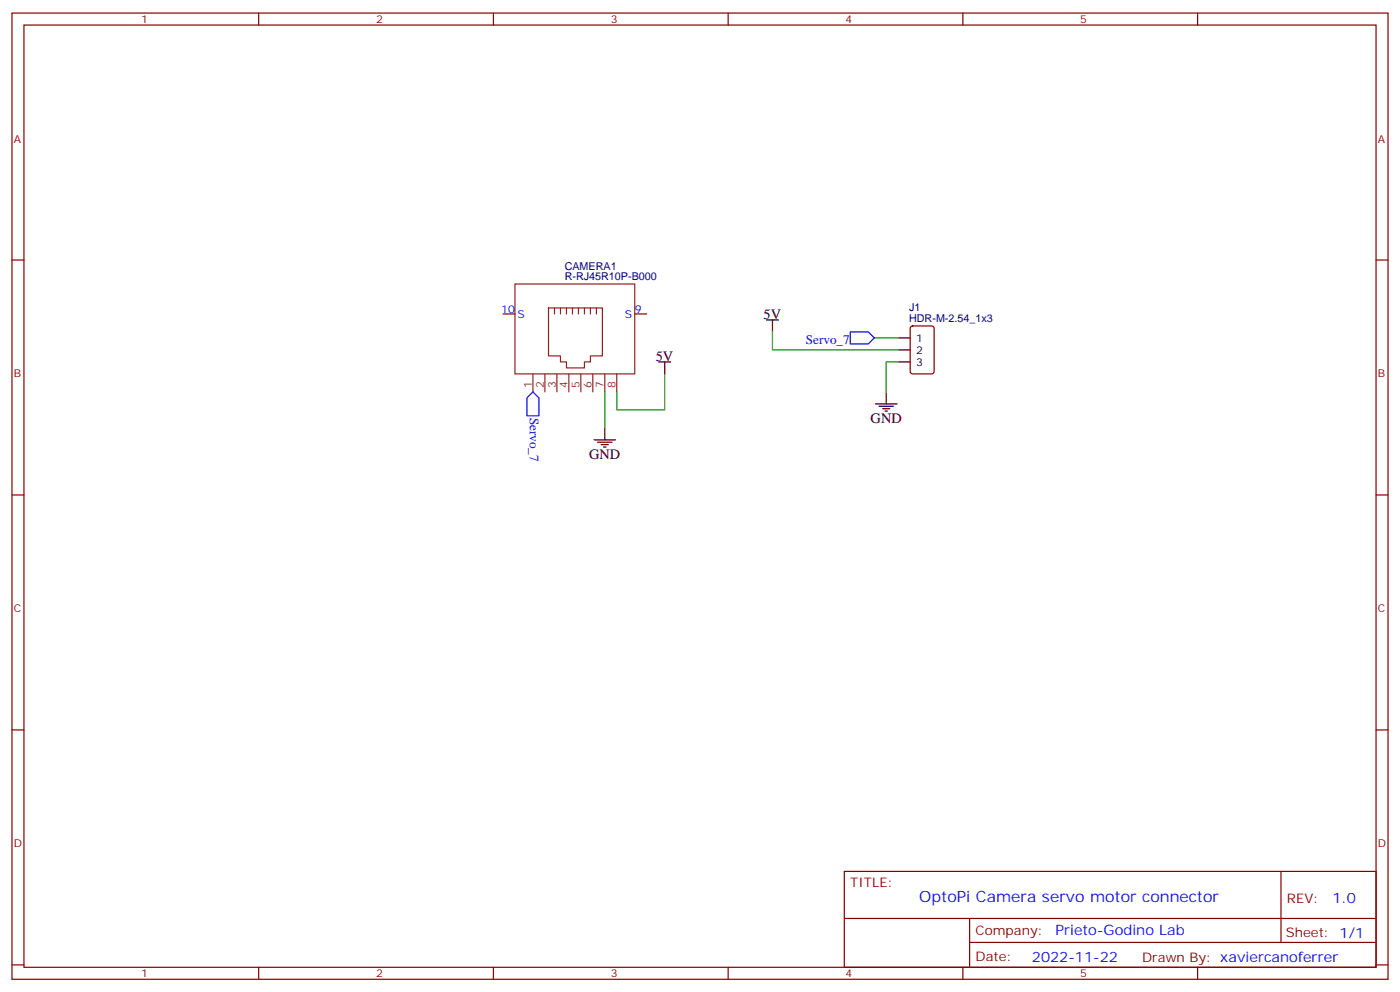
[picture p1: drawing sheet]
<svg xmlns="http://www.w3.org/2000/svg" width="412mm" height="292mm" viewBox="0 0 412 292" stroke-linecap="round" stroke-linejoin="round" font-family="sans-serif">
<g fill="none" stroke="#870000" stroke-width=".35">
<path d="M3.5 3.8h405.4v284.4h-405.4zM7.1 7.4h398.2v277.3h-398.2zM76.2 3.8v3.6M145.3 3.8v3.6M214.5 3.8v3.6M283.6 3.8v3.6M352.8 3.8v3.6M3.5 76.5h3.6M405.3 76.5h3.6M148.2 92.4h3.5M187 92.4h3.5M268.3 96.1l.5-.2h5.7l.6 .5 .1 12.9-.5 .7h-5.9l-.6-.4-.1-13z"/>
<path d="M3.5 145.7h3.6M405.3 145.7h3.6M3.5 214.8h3.6M405.3 214.8h3.6M248.7 256.4h156.6v28.3h-156.6zM377.3 256.5v20.8M248.7 270.3h156.5M285.6 277.3h119.6M285.6 270.3v14.1M3.5 284h3.6M76.2 284.7v3.5M145.3 284.7v3.5"/>
<path d="M214.5 284.7v3.5M283.6 284.7v3.5M352.8 284.7v3.5M405.3 284h3.6"/>
</g>
<path d="M227.5 97.7v5.3h37.1M257.5 99.4h7.1M178.2 115.3v10.6M195.8 110v10.6h-14.1v-5.3M264.6 106.5h-3.5v8.8" fill="none" stroke="#008700" stroke-width=".35"/>
<g fill="none" stroke="#000" stroke-width=".35">
<path d="M225.8 94.2h3.5M227.5 94.2v3.5M264.6 99.4h3.5M194 106.5h3.6M195.8 106.5v3.5M257.9 118.9h6.3M258.9 119.6h4.3M261.1 115.3v3.6M264.6 106.5h3.5M264.6 103h3.5M175 129.4h6.3M176 130.1h4.3"/>
<path d="M177.1 130.8h2.1M177.8 131.6h.7M178.2 125.9v3.5M260 120.3h2.1M260.7 121h.7"/>
</g>
<path d="M250.5 97.7h5.3l1.7 1.7-1.7 1.8h-5.3zM157 115.3l1.7 1.8v5.3h-3.5v-5.3z" fill="none" stroke="#00f" stroke-width=".35"/>
<g fill="none" stroke="#8c2424" stroke-width=".35">
<path d="M151.7 83.6h35.3v26.4h-35.3zM161.6 90.6h15.8v14.1h-3.5v1.8h-1.7v1.8h-5.3v-1.8h-1.8v-1.8h-3.5zM163.3 90.6v1.8M165.1 90.6v1.8M166.9 90.6v1.8M168.6 90.6v1.8M170.4 90.6v1.8M172.2 90.6v1.8M173.9 90.6v1.8M175.7 90.6v1.8M157 110v5.3M160.5 110v5.3"/>
<path d="M164 110v5.3M167.6 110v5.3M171.1 110v5.3M174.6 110v5.3M178.2 110v5.3M181.7 110v5.3"/>
</g>
<text font-size="4.6" fill="#00f" x="270.8" y="265.5">OptoPi Camera servo motor connector</text>
<g font-size="4.2">
<text x="224.9" y="93.8">5V</text>
<text x="193.2" y="106.1">5V</text>
<text x="256.5" y="124.5">GND</text>
<text x="173.6" y="135.1">GND</text>
</g>
<g font-size="4.2" fill="#00f">
<text x="392.5" y="265.7">1.0</text>
<text x="310.9" y="275.3">Prieto-Godino Lab</text>
<text x="304" y="283.1">2022-11-22</text>
</g>
<g font-size="3.9" fill="#00f">
<text x="237.4" y="101.1">Servo_7</text>
<text x="156.1" y="122.9" transform="rotate(90 156.1 122.9)">Servo_7</text>
</g>
<g font-size="3.9" fill="#800">
<text x="250.5" y="261">TITLE:</text>
<text x="379.1" y="265.7">REV:</text>
<text x="287.4" y="275.2">Company:</text>
<text x="378.7" y="275.8">Sheet: 1/1</text>
<text x="287.4" y="282.9">Date:</text>
<text x="336.4" y="283">Drawn By: xaviercanoferrer</text>
</g>
<g font-size="3.2" fill="#800">
<text x="41.6" y="6.8">1</text>
<text x="110.8" y="6.8">2</text>
<text x="179.9" y="6.8">3</text>
<text x="249.1" y="6.8">4</text>
<text x="318.2" y="6.8">5</text>
<text x="4.1" y="41.9">A</text>
<text x="405.9" y="41.9">A</text>
<text x="4.1" y="111.1">B</text>
<text x="405.9" y="111.1">B</text>
<text x="4.1" y="180.2">C</text>
<text x="405.9" y="180.2">C</text>
<text x="4.1" y="249.4">D</text>
<text x="405.9" y="249.4">D</text>
<text x="41.6" y="287.7">1</text>
<text x="110.8" y="287.7">2</text>
<text x="179.9" y="287.7">3</text>
<text x="249.1" y="287.7">4</text>
<text x="318.2" y="287.7">5</text>
</g>
<g font-size="3.2" fill="#000080">
<text x="166.3" y="82.5">R-RJ45R10P-B000</text>
<text x="166.3" y="79.5">CAMERA1</text>
<text x="267.8" y="91.7">J1</text>
<text x="267.8" y="94.9">HDR-M-2.54_1x3</text>
</g>
<g font-size="3.2" fill="#00f">
<text x="147.7" y="92">10</text>
<text x="152.4" y="93.5">S</text>
<text x="184.1" y="93.5">S</text>
<text x="187" y="92">9</text>
</g>
<g font-size="3.2">
<text x="269.9" y="100.5">1</text>
<text x="269.9" y="107.6">3</text>
<text x="269.9" y="104">2</text>
</g>
<g font-size="3.2" fill="#8d2323">
<text x="156.6" y="114.2" transform="rotate(-90 156.6 114.2)">1</text>
<text x="160.2" y="114.2" transform="rotate(-90 160.2 114.2)">2</text>
<text x="163.7" y="114.2" transform="rotate(-90 163.7 114.2)">3</text>
<text x="167.2" y="114.2" transform="rotate(-90 167.2 114.2)">4</text>
<text x="170.7" y="114.2" transform="rotate(-90 170.7 114.2)">5</text>
<text x="174.3" y="114.2" transform="rotate(-90 174.3 114.2)">6</text>
<text x="177.8" y="114.2" transform="rotate(-90 177.8 114.2)">7</text>
<text x="181.3" y="114.2" transform="rotate(-90 181.3 114.2)">8</text>
</g>
</svg>
